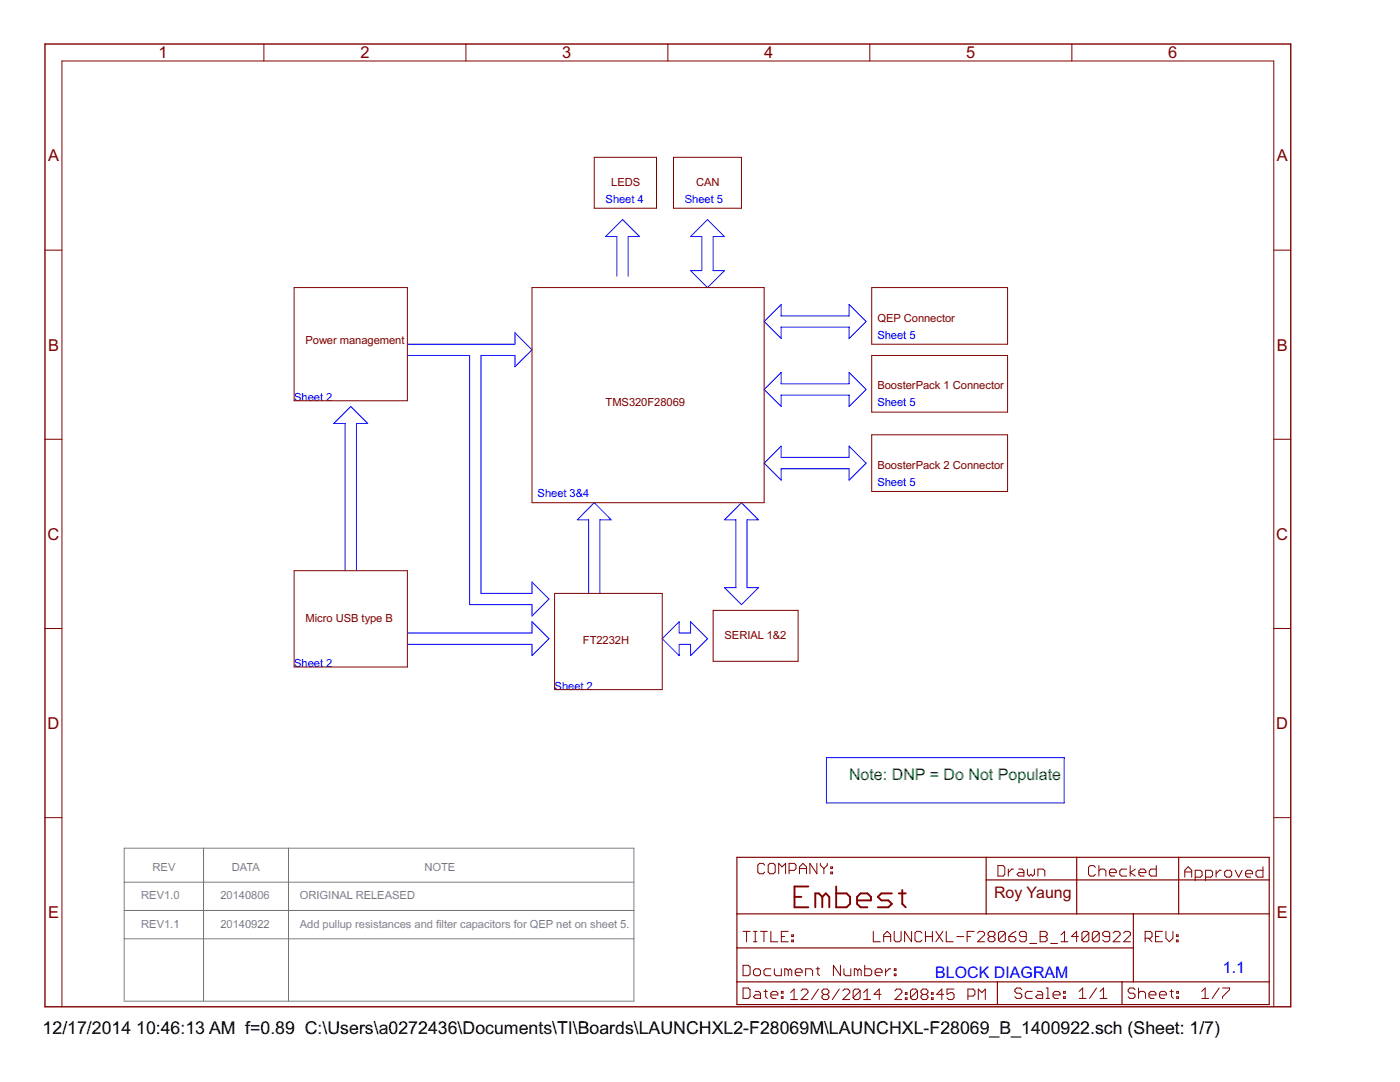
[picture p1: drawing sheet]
<svg xmlns="http://www.w3.org/2000/svg" width="279mm" height="216mm" viewBox="0 0 279 216" stroke-linecap="round" stroke-linejoin="round" font-family="sans-serif">
<path d="M123.1 55.1v-7.9h-2.2l3.3-3.4 3.4 3.4h-2.2v7.9M141.2 43.8l3.4 3.4h-2.3v6.8h2.3l-3.4 3.4-3.4-3.4h2.3v-6.8h-2.3zM81.3 68.7h21.5v-2.3l3.4 3.4-3.4 3.4v-2.3h-6.8v47.5h10.2v-2.3l3.4 3.4-3.4 3.4v-2.3h-12.5v-49.7h-12.4M152.5 64.2l3.4-3.4v2.2h13.6v-2.2l3.3 3.4-3.3 3.3v-2.2h-13.6v2.2zM155.9 74.3v2.3h13.6v-2.3l3.3 3.4-3.3 3.4v-2.3h-13.6v2.3l-3.4-3.4zM152.5 92.4l3.4-3.4v2.3h13.6v-2.3l3.3 3.4-3.3 3.4v-2.3h-13.6v2.3zM68.9 113.9v-29.4h-2.3l3.4-3.4 3.4 3.4h-2.3v29.4M117.5 118.4v-14.7h-2.3l3.4-3.4 3.4 3.4h-2.3v14.7M148 100.3l3.4 3.4h-2.3v13.6h2.3l-3.4 3.3-3.4-3.3h2.3v-13.6h-2.3zM81.3 126.3h24.9v-2.2l3.4 3.3-3.4 3.4v-2.2h-24.9M132.2 127.4l3.4-3.3v2.2h2.2v-2.2l3.4 3.3-3.4 3.4v-2.2h-2.2v2.2zM164.9 151.2h47.5v9h-47.5z" fill="none" stroke="#00f" stroke-width=".2"/>
<path d="M24.8 169.2h101.7v30.6h-101.7zM24.8 176h101.7M40.6 169.2v30.6M57.6 169.2v30.6M24.8 181.7h101.7M24.8 187.3h101.7" fill="none" stroke="#808080" stroke-width=".2"/>
<g fill="none" stroke="#800000" stroke-width=".2">
<path d="M52.7 8.8v3.4M93 8.8v3.4M133.3 8.8v3.4M173.6 8.8v3.4M213.9 8.8v3.4M118.6 31.4h12.4v10.2h-12.4zM134.4 31.4h13.6v10.2h-13.6zM9 49.9h3.4M58.7 57.4h22.6v22.6h-22.6zM106.2 57.4h46.3v42.9h-46.3zM174 57.4h27.1v11.3h-27.1zM254.2 49.9h3.4"/>
<path d="M174 70.9h27.1v11.3h-27.1zM9 87.7h3.4M174 86.8h27.1v11.3h-27.1zM254.2 87.7h3.4M58.7 113.9h22.6v19.2h-22.6zM110.7 118.4h21.5v19.2h-21.5zM9 125.4h3.4M142.3 121.8h17v10.2h-17zM254.2 125.4h3.4M9 163.2h3.4M152.6 172.6l-.3-.3h-.7l-.4 .3v1.4l.4 .3h.7l.3-.3M153.3 172.6l.4-.3h.6l.4 .3v1.4l-.4 .3h-.6l-.4-.3z"/>
<path d="M155.4 174.3v-2l.7 .7 .7-.7v2M157.5 173.7h1l.4-.4v-.7l-.4-.3h-1v2M159.6 174.3v-1.3l.7-.7 .7 .7v1.3M159.6 173.3h1.4M163 172.3v2l-1.4-2v2M163.7 172.3v.3l.7 .7M164.4 173.3v1M165.1 172.3v.3l-.7 .7M165.8 174h.4v.3h-.4zM165.8 173h.4v.3h-.4zM199.2 172.7h1l.3 .4v1.4l-.3 .3h-1zM201.2 173.4v1.4"/>
<path d="M202.3 173.4h-.4l-.7 .7M203.3 173.4h.7l.3 .4v1h-1l-.3-.3 .3-.4h1M205 173.4v1.1l.4 .3 .3-.3 .4 .3 .3-.3v-1.1M207.1 174.8v-1.4h1.1l.3 .4v1M218.6 173.1l-.3-.4h-.7l-.4 .4v1.4l.4 .3h.7l.3-.3M219.3 173.8l.4-.4h.6l.4 .4v1M219.3 172.7v2.1M221.4 174.1h1.4v-.3l-.4-.4h-.7l-.3 .4v.7l.3 .3h.7M224.9 173.4h-1.1l-.3 .4v.7l.3 .3h1.1M225.6 172.7v2.1M226.6 173.4l-1 .7 1 .7M227.3 174.1h1.4v-.3l-.4-.4h-.7l-.3 .4v.7l.3 .3h.7"/>
<path d="M230.8 172.7v2.1h-1.1l-.3-.3v-.7l.3-.4h1.1M236.5 175v-1.3l.6-.7 .7 .7v1.3M236.5 174h1.3M238.5 175h1.1l.3-.3v-.7l-.3-.3h-1.1v2M240.6 175h1l.4-.3v-.7l-.4-.3h-1v2M242.7 173.7v1.3M243.7 173.7h-.3l-.7 .6M244.4 174l.4-.3h.7l.3 .3v.7l-.3 .3h-.7l-.4-.3zM246.5 173.7l.7 1.3 .7-1.3M248.6 174.3h1.4v-.3l-.4-.3h-.7l-.3 .3v.7l.3 .3h.7M252.1 173v2h-1.1l-.3-.3v-.7l.3-.3h1.1M254.2 163.2h3.4"/>
<path d="M148.3 192.6h1l.4 .4v1.4l-.4 .3h-1zM148.3 197.1h1l.4 .4v1.4l-.4 .3h-1zM148.3 185.8h1.4M149 185.8v2.1M150.4 193.7l.3-.4h.7l.4 .4v.7l-.4 .3h-.7l-.3-.3zM150.4 185.8h.7M150.4 187.9h.7M150.7 197.8h.7l.4 .4v1h-1.1l-.3-.3 .3-.4h1.1M150.7 185.8v2.1M151.8 185.8h1.3M152.5 197.8h.6M152.5 185.8v2.1"/>
<path d="M152.8 197.5v1.4l.3 .3M153.8 198.5h1.4v-.3l-.3-.4h-.7l-.4 .4v.7l.4 .3h.7M153.8 185.8v2.1h1.4M153.8 193.3h-1l-.3 .4v.7l.3 .3h1M154.5 193.3v1.1l.4 .3h1v-1.4M155.9 198.9h.4v.3h-.4zM155.9 197.8h.4v.4h-.4zM155.9 186.9h.7M157.3 185.8h-1.4v2.1h1.4M157.3 193.7l.4-.4 .3 .4v1M157.3 193.7l-.3-.4h-.4v1.4M157.3 193.7v1"/>
<path d="M157.8 198.1l.7-.7v2.1M157.8 199.5h1.4M158 187.6h.3v.3h-.3zM158 186.5h.3v.4h-.3zM158.7 194h1.4v-.3l-.4-.4h-.7l-.3 .4v.7l.3 .3h.7M159.9 197.7l.3-.3h.7l.3 .3v.4l-1.3 1.4h1.3M160.8 194.7v-1.4h1l.4 .4v1M162.9 193.3h.7M163.2 193v1.4l.4 .3M163.3 197.4l-1.4 2.1M164.4 198.4l-.4 .4v.3l.4 .4h.7l.3-.4v-.3l-.3-.4M164.4 198.4l-.4-.3v-.4l.4-.3h.7l.3 .3v.4l-.3 .3"/>
<path d="M164.4 198.4h.7M167.5 197.4l-1.4 2.1M167.7 192.6v2.1l-1.4-2.1v2.1M168.2 197.7l.4-.3h.6l.4 .3v.4l-1.4 1.4h1.4M168.4 193.3v1.1l.4 .3h1v-1.4M171.2 193.7l-.4-.4h-.3v1.4M171.2 193.7v1M171.2 193.7l.3-.4 .4 .4v1M171.7 197.7v1.4l-.4 .4h-.7l-.3-.4M171.7 197.7l-.4-.3h-.7l-.3 .3v1.4M171.7 197.7l-1.4 1.4M172.4 199.5h1.3"/>
<path d="M172.4 198.1l.7-.7v2.1M172.6 192.6v2.1h1l.4-.3v-.7l-.4-.4h-1M174.3 185.8v2.1h1.4M174.6 194h1.4v-.3l-.3-.4h-.7l-.4 .4v.7l.4 .3h.7M175.8 198.4h-1.4l1.1-1v2.1M176.4 186.9h1.4M176.4 187.9v-1.4l.7-.7 .7 .7v1.4M176.7 193.3v1.4M177.8 193.3h-.4l-.7 .7M178.5 185.8v1.8l.3 .3h.7l.3-.3v-1.8M178.5 194.4h.3v.3h-.3zM178.5 193.3h.3v.4h-.3z"/>
<path d="M178.6 197.7l.3-.3h.7l.4 .3v.4l-1.4 1.4h1.4M180.7 199.1h.3v.4h-.3zM180.7 198.1h.3v.3h-.3zM181.9 185.8v2.1l-1.4-2.1v2.1M183.1 197.7v1.4l-.3 .4h-.7l-.4-.4M183.1 197.7l-.3-.3h-.7l-.4 .3v1.4M183.1 197.7l-1.4 1.4M184 186.2l-.4-.4h-.6l-.4 .4v1.4l.4 .3h.6l.4-.3M184.1 198.4l-.3 .4v.3l.3 .4h.7l.4-.4v-.3l-.4-.4M184.1 198.4l-.3-.3v-.4l.3-.3h.7l.4 .3v.4l-.4 .3M184.1 198.4h.7M184.7 186.9h1.4"/>
<path d="M184.7 185.8v2.1M185.9 199.1h.3v.4h-.3zM185.9 198.1h.3v.3h-.3zM186.1 185.8v2.1M186.8 185.8l1.4 2.1M188.2 185.8l-1.4 2.1M188.3 198.4h-1.4l1.1-1v2.1M188.8 185.8v2.1h1.4M190.4 197.4h-1.4v1l.7-.3h.4l.3 .3v.7l-.3 .4h-.7l-.4-.4M190.9 186.9h1.4M193 186.9h.7M193.2 198.8h1l.4-.4v-.7l-.4-.3h-1v2.1"/>
<path d="M194.4 185.8h-1.4v2.1M195.1 186.2l.4-.4h.6l.4 .4v.3l-1.4 1.4h1.4M195.2 199.5v-2.1l.7 .7 .7-.7v2.1M197.5 186.9l-.3-.4v-.3l.3-.4h.7l.4 .4v.3l-.4 .4M197.5 186.9l-.3 .3v.4l.3 .3h.7l.4-.3v-.4l-.4-.3M197.5 186.9h.7M200.6 186.2l-.3-.4h-.7l-.3 .4v1.4M200.6 186.2v1.4l-.3 .3h-.7l-.3-.3M200.6 186.2l-1.3 1.4M201.3 186.9h1.1l.3 .3v.4l-.3 .3h-.7l-.4-.3zM202.7 185.8l-.7 .4-.7 .7M203.9 197.5l-.3-.4h-.7l-.4 .4v.3l.4 .4h.7l.3 .3v.4l-.3 .3h-.7l-.4-.3"/>
<path d="M204.8 186.9h-1l-.4-.4v-.3l.4-.4h.7l.3 .4v1.4l-.3 .3h-.7l-.4-.3M205.5 188.3h1.4M206 197.8h-1l-.4 .4v.7l.4 .3h1M207.1 197.8h.7l.3 .4v1h-1l-.4-.3 .4-.4h1M207.6 185.8h1l.4 .4v.3l-.4 .4 .4 .3v.4l-.4 .3h-1zM207.6 186.9h1M208.8 199.2h.7M208.8 197.1h.3v2.1M209.7 188.3h1.4M210.2 198.5h1.4v-.3l-.4-.4h-.7l-.3 .4v.7l.3 .3h.7M211.8 187.9h1.3M211.8 186.5l.6-.7v2.1"/>
<path d="M212.3 198.9h.3v.3h-.3zM212.3 197.8h.3v.4h-.3zM215.2 186.9h-1.4l1.1-1.1v2.1M215.4 199.2h1.4M215.4 197.8l.7-.7v2.1M217.3 186.2l-.3-.4h-.7l-.4 .4v1.4M217.3 186.2v1.4l-.3 .3h-.7l-.4-.3M217.3 186.2l-1.4 1.4M218.8 197.1l-1.4 2.1M219.4 186.2v1.4l-.4 .3h-.7l-.3-.3M219.4 186.2l-.4-.4h-.7l-.3 .4v1.4M219.4 186.2l-1.4 1.4"/>
<path d="M219.5 199.2h1.4M219.5 197.8l.7-.7v2.1M221.5 186.9h-1.1l-.3-.4v-.3l.3-.4h.7l.4 .4v1.4l-.4 .3h-.7l-.3-.3M222.1 186.2l.4-.4h.7l.3 .4v.3l-1.4 1.4h1.4M224.2 186.2l.4-.4h.7l.3 .4v.3l-1.4 1.4h1.4M226.5 197.5l-.3-.4h-.7l-.4 .4v.3l.4 .4h.7l.3 .3v.4l-.3 .3h-.7l-.4-.3M227.2 198.2l.4-.4h.7l.3 .4v1M227.2 197.1v2.1M228.5 187.2h1.1l.3-.3v-.7l-.3-.4h-1.1v2.1M229.2 187.2l.7 .7M229.3 198.5h1.4v-.3l-.4-.4h-.6l-.4 .4v.7l.4 .3h.6M230.6 186.9h.7"/>
<path d="M231.4 198.5h1.4v-.3l-.4-.4h-.7l-.3 .4v.7l.3 .3h.7M232 185.8h-1.4v2.1h1.4M232.7 185.8v1.4l.7 .7 .7-.7v-1.4M233.5 197.8h.7M233.8 197.5v1.4l.4 .3M234.8 187.6h.3v.3h-.3zM234.8 186.5h.3v.4h-.3zM234.8 198.9h.4v.3h-.4zM234.8 197.8h.4v.4h-.4zM239.8 199.2h1.4M239.8 197.8l.7-.7v2.1M243.3 197.1l-1.4 2.1"/>
<path d="M244 197.1h1.4v.4l-1.4 1.4v.3M12.4 200.9v-188.7h241.8v188.7"/>
</g>
<path d="M9 8.8h248.6v192.1h-248.6z" fill="none" stroke="#800000" stroke-width=".28"/>
<path d="M147.1 171.1h106.2v29.3h-106.2zM196.8 171.1v11.3M196.8 175.6h56.5M214.9 171.1v11.3M235.2 171.1v11.3M147.1 182.4h106.2M147.1 195.9h106.2M147.1 189.1h79.1M199.1 195.9v4.5M223.9 195.9v4.5M226.2 182.4v13.5" fill="none" stroke="#800000" stroke-width=".23"/>
<path d="M158.6 179h1.3M161.3 176.9h-2.7v4.1h2.7M164.1 179l-.7-.7h-.7v2.7M164.1 179v2M164.1 179l.7-.7 .7 .7v2M166.9 176.9v4.1h2.1l.7-.6v-1.4l-.7-.7h-2.1M171 179.7h2.8v-.7l-.7-.7h-1.4l-.7 .7v1.4l.7 .6h1.4M178 178.3h-2.1l-.7 .7 .7 .7h1.4l.7 .7-.7 .6h-2.1M179.4 178.3h1.4M180.1 177.6v2.8l.7 .6" fill="none" stroke="#800000" stroke-width=".38"/>
<g font-size="4">
<text x="8.5" y="206.4">12/17/2014</text>
<text x="27.2" y="206.4">10:46:13 AM f=0.89 C:\Users\a0272436\Documents\TI\Boards\LAUNCHXL2-F28069M\LAUNCHXL-F28069_B_1400922.sch (Sheet: 1/7)</text>
</g>
<g font-size="3.7" fill="#800000">
<text x="31.6" y="11.6">1</text>
<text x="71.9" y="11.6">2</text>
<text x="112.2" y="11.6">3</text>
<text x="152.5" y="11.6">4</text>
<text x="192.8" y="11.6">5</text>
<text x="233.1" y="11.6">6</text>
<text x="9.6" y="32.2">A</text>
<text x="254.8" y="32.2">A</text>
<text x="9.6" y="70">B</text>
<text x="254.8" y="70">B</text>
<text x="9.5" y="107.7">C</text>
<text x="254.7" y="107.7">C</text>
<text x="9.5" y="145.4">D</text>
<text x="254.7" y="145.4">D</text>
<text x="9.6" y="183.2">E</text>
<text x="254.8" y="183.2">E</text>
</g>
<text font-size="3.6" fill="#008000" x="169.5" y="155.7">Note: DNP = Do Not Populate</text>
<text font-size="3.6" fill="#800000" x="198.4" y="179.2">Roy Yaung</text>
<g font-size="3.6" fill="#00f">
<text x="186.6" y="195.2">BLOCK DIAGRAM</text>
<text x="244" y="194.1">1.1</text>
</g>
<g font-size="2.5" fill="#00f">
<text x="120.9" y="40.4">Sheet 4</text>
<text x="136.7" y="40.4">Sheet 5</text>
<text x="175.1" y="67.5">Sheet 5</text>
<text x="58.7" y="80">Sheet 2</text>
<text x="175.1" y="81.1">Sheet 5</text>
<text x="107.3" y="99.2">Sheet 3&amp;4</text>
<text x="175.1" y="96.9">Sheet 5</text>
<text x="58.7" y="133.1">Sheet 2</text>
<text x="110.7" y="137.6">Sheet 2</text>
</g>
<g font-size="2.5" fill="#800000">
<text x="122" y="37">LEDS</text>
<text x="138.9" y="37">CAN</text>
<text x="175.1" y="64.2">QEP Connector</text>
<text x="61" y="68.7">Power management</text>
<text x="175.1" y="77.7">BoosterPack 1 Connector</text>
<text x="120.9" y="81.1">TMS320F28069</text>
<text x="175.1" y="93.5">BoosterPack 2 Connector</text>
<text x="61" y="124">Micro USB type B</text>
<text x="116.3" y="128.6">FT2232H</text>
<text x="144.6" y="127.4">SERIAL 1&amp;2</text>
</g>
<g font-size="2.5" fill="#808080">
<text x="30.4" y="173.8">REV</text>
<text x="46.3" y="173.8">DATA</text>
<text x="84.7" y="173.8">NOTE</text>
<text x="28.2" y="179.4">REV1.0</text>
<text x="44" y="179.4">20140806</text>
<text x="59.8" y="179.4">ORIGINAL RELEASED</text>
<text x="28.2" y="185.1">REV1.1</text>
<text x="44" y="185.1">20140922</text>
<text x="59.8" y="185.1">Add pullup resistances and filter capacitors for QEP net on sheet 5.</text>
</g>
</svg>
